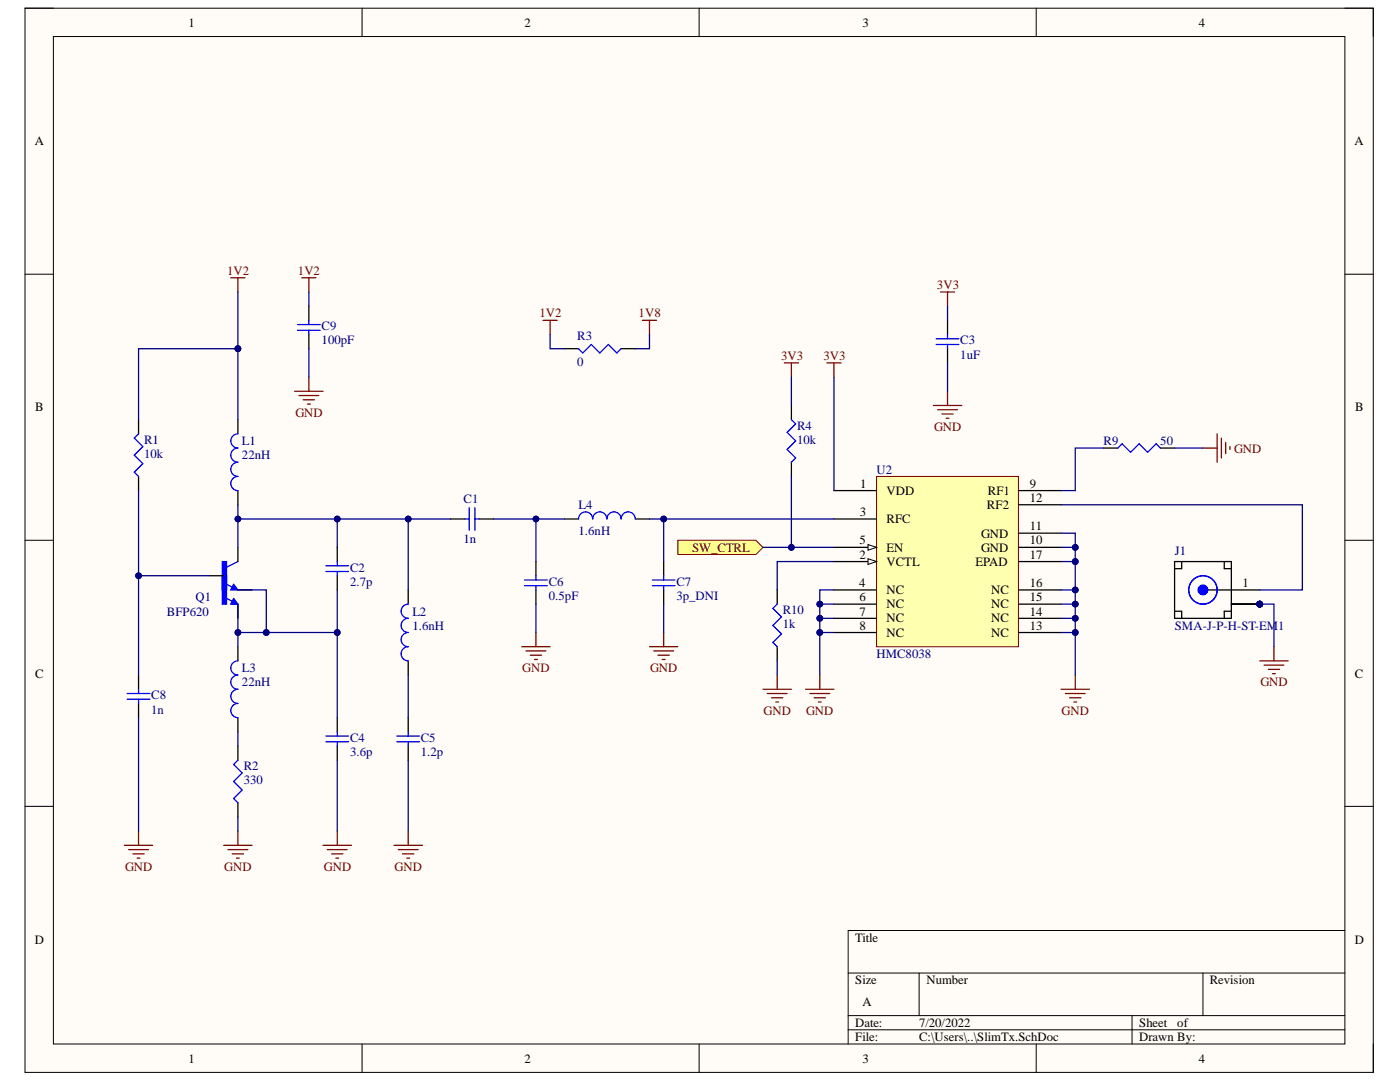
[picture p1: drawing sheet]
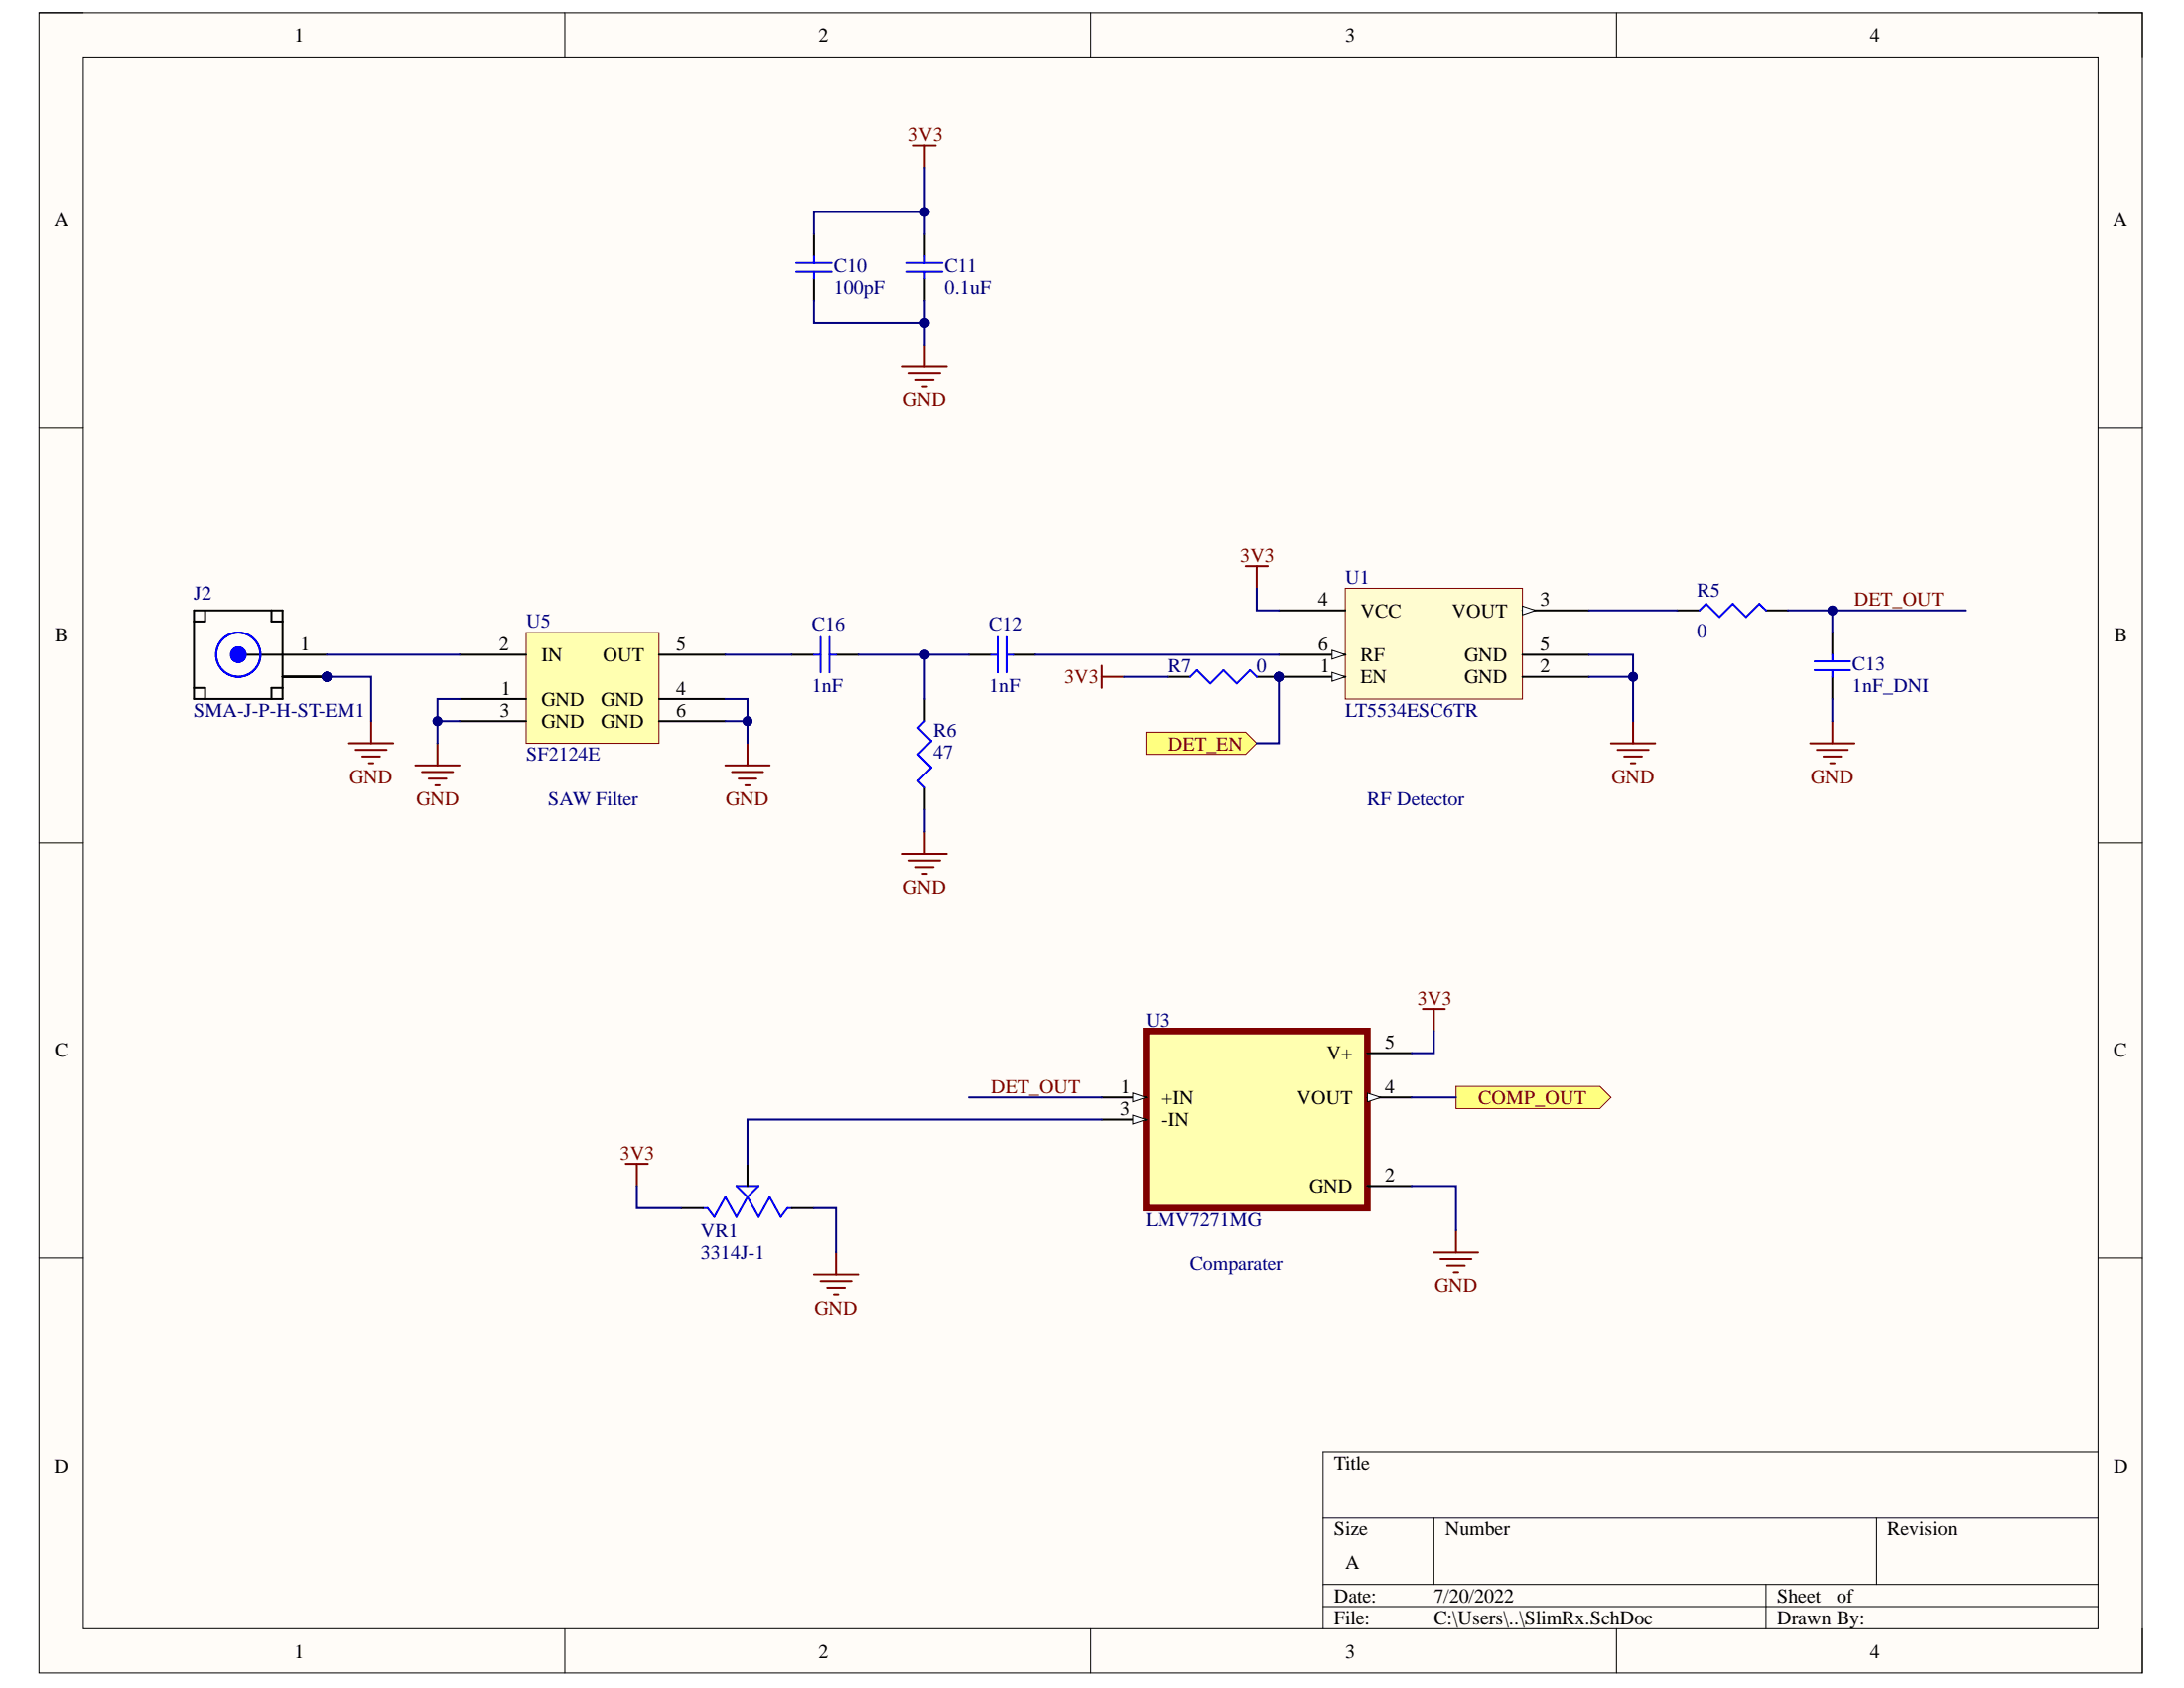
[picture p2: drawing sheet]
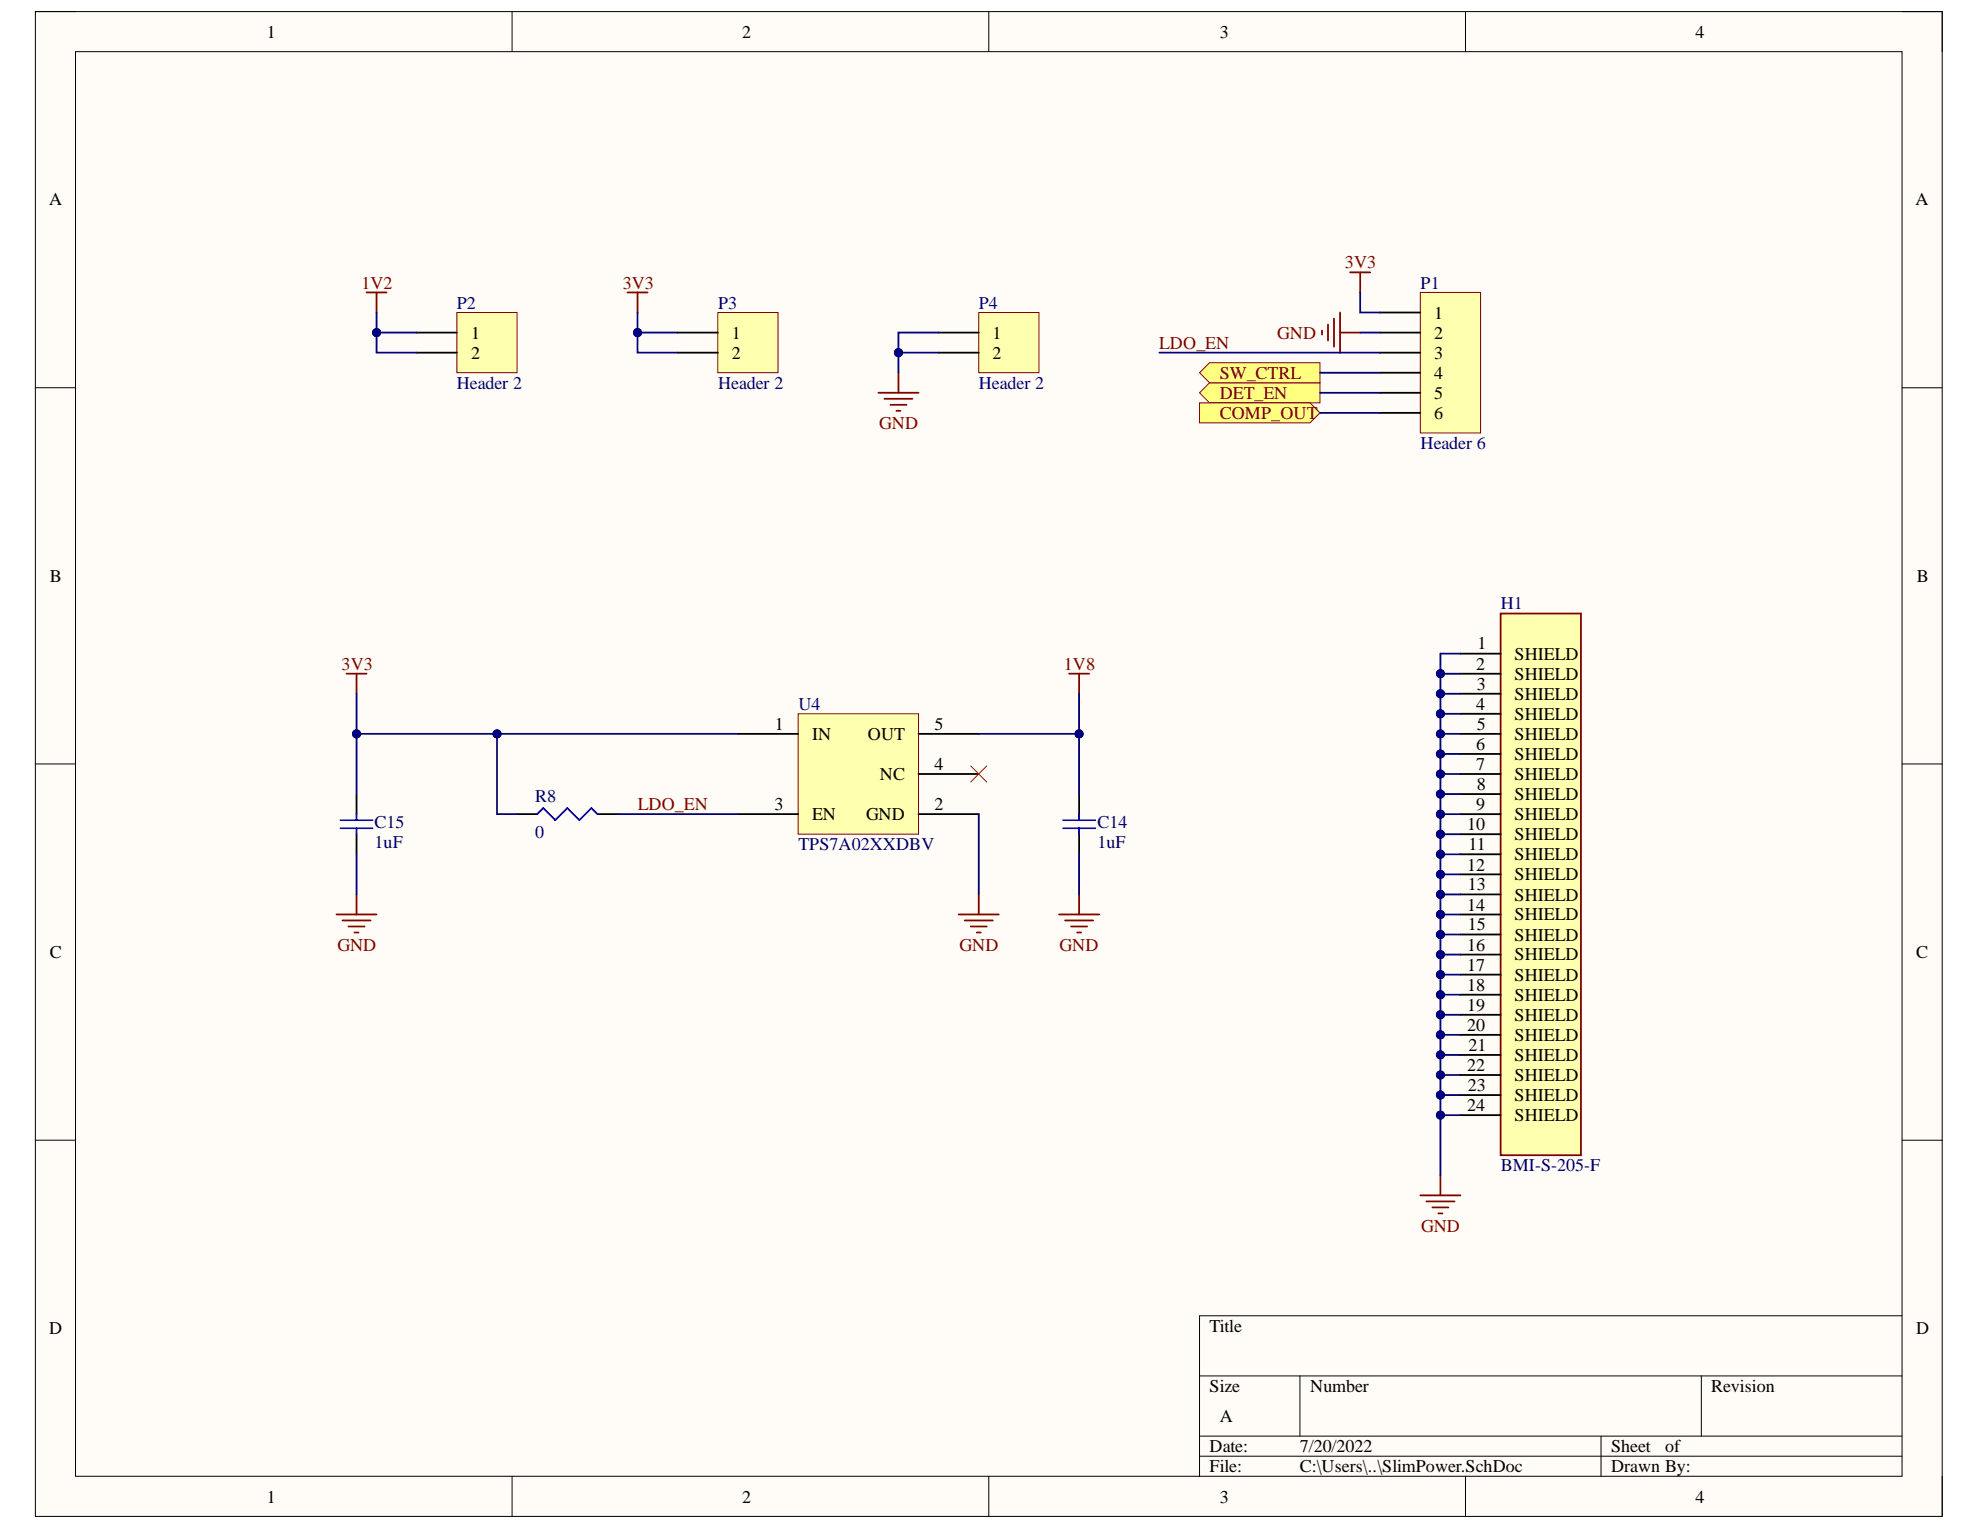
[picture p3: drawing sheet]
# Altium project SlimWiFi.PrjPcb
3 sheets, 44 parts. Net scope: flat (ports and power ports of the same name join across sheets).
Board file: slimWiFi_B.PcbDoc
Sheets:
  SlimTx.SchDoc
  SlimPower.SchDoc
  SlimRx.SchDoc

## Sheet SlimTx.SchDoc
size A; SheetNumber: 1; SheetTotal: 3

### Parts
C1  1n  [SMD-0603]
C2  2.7p  [SMD-0603]
C3  1uF  [SMD-0603]
C4  3.6p  [SMD-0603]
C5  1.2p  [SMD-0603]
C6  0.5pF  [SMD-0603]
C7  3p_DNI  [SMD-0603]
C8  1n  [SMD-0603]
C9  100pF  [SMD-0603]
J1  SMA-J-P-H-ST-EM1  [SMA-J-P-H-ST-EM1]
L1  22nH  [SMD-0603]
L2  1.6nH  [SMD-0603]
L3  22nH  [SMD-0603]
L4  1.6nH  [SMD-0603]
Q1  BFP620  [SOT343]
R1  10k  [SMD-0603]
R2  330  [SMD-0603]
R3  0  [SMD-0603]
R4  10k  [SMD-0603]
R9  50  [SMD-0603]
R10  1k  [SMD-0603]
U2  HMC8038  [PQFN127P600-8N LFCSP-17]

### Ports
SW_CTRL (in)

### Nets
1V2: C9.2 L1.2 R1.2 R3.2
1V8: R3.1
3V3: C3.2 R4.1 U2.1(VDD)
GND: C3.1 C4.1 C5.1 C6.1 C7.1 C8.1 C9.1 J1.2_1(GND) J1.2_2(GND) J1.3_1(GND) J1.3_2(GND) R2.1 R9.2 R10.1 U2.4(NC) U2.6(NC) U2.7(NC) U2.8(NC) U2.10(GND) U2.11(GND) U2.13(NC) U2.14(NC) U2.15(NC) U2.16(NC) U2.17(EPAD)
NetC1_1: C1.1 C6.2 L4.1
NetC1_2: C1.2 C2.2 L1.1 L2.2 Q1.3(C)
NetC2_1: C2.1 C4.2 L3.2 Q1.2(E1) Q1.4(E2)
NetC5_2: C5.2 L2.1
NetC7_2: C7.2 L4.2 U2.3(RFC)
NetC8_2: C8.2 Q1.1(B) R1.1
NetJ1_1: J1.1(SIGNAL) U2.12(RF2)
NetL3_1: L3.1 R2.2
NetP1_4: R4.2 U2.5(EN) ; port SW_CTRL
NetR9_1: R9.1 U2.9(RF1)
NetR10_2: R10.2 U2.2(VCTL)

## Sheet SlimPower.SchDoc
size A; SheetNumber: 3; SheetTotal: 3

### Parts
C14  1uF  [SMD-0603]
C15  1uF  [SMD-0603]
H1  BMI-S-205-F  [LAIRD_BMI-S-205-F]
P1  Header 6  [HDR1X6]
P2  Header 2  [HDR1X2]
P3  Header 2  [HDR1X2]
P4  Header 2  [HDR1X2]
R8  0  [SMD-0603]
U4  TPS7A02XXDBV  [SOT95P280X145-5N]

### Ports
COMP_OUT (in), DET_EN (out), SW_CTRL (out)

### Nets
1V2: P2.1 P2.2
1V8: C14.2 U4.5(OUT)
3V3: C15.2 P1.1 P3.1 P3.2 R8.1 U4.1(IN)
GND: C14.1 C15.1 H1.1(SHIELD) H1.2(SHIELD) H1.3(SHIELD) H1.4(SHIELD) H1.5(SHIELD) H1.6(SHIELD) H1.7(SHIELD) H1.8(SHIELD) H1.9(SHIELD) H1.10(SHIELD) H1.11(SHIELD) H1.12(SHIELD) H1.13(SHIELD) H1.14(SHIELD) H1.15(SHIELD) H1.16(SHIELD) H1.17(SHIELD) H1.18(SHIELD) H1.19(SHIELD) H1.20(SHIELD) H1.21(SHIELD) H1.22(SHIELD) H1.23(SHIELD) H1.24(SHIELD) P1.2 P4.1 P4.2 U4.2(GND)
LDO_EN: P1.3 R8.2 U4.3(EN)
NetP1_4: P1.4 ; port SW_CTRL
NetP1_5: P1.5 ; port DET_EN
NetP1_6: P1.6 ; port COMP_OUT

Not connected (* = marked no-connect by the designer): U4 4(NC)*

## Sheet SlimRx.SchDoc
size A; SheetNumber: 2; SheetTotal: 3

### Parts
C10  100pF  [SMD-0603]
C11  0.1uF  [SMD-0805]
C12  1nF  [SMD-0603]
C13  1nF_DNI  [SMD-0603]
C16  1nF  [SMD-0603]
J2  SMA-J-P-H-ST-EM1  [SMA-J-P-H-ST-EM1]
R5  0  [SMD-0603]
R6  47  [SMD-0603]
R7  0  [SMD-0603]
U1  LT5534ESC6TR  [SOT-6_SC]
U3  LMV7271MG  [SOT65P210X110-5N]
U5  SF2124E  [FIL_SF2124E]
VR1  3314J-1  [TRIM_3314J-1]

### Ports
COMP_OUT (out), DET_EN (in)

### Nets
3V3: C10.2 C11.2 R7.1 U1.4(VCC) U3.5(V+) VR1.1(CCW)
GND: C10.1 C11.1 C13.1 J2.2_1(GND) J2.2_2(GND) J2.3_1(GND) J2.3_2(GND) R6.1 U1.2(GND) U1.5(GND) U3.2(GND) U5.1(GND) U5.3(GND) U5.4(GND) U5.6(GND) VR1.3(CW)
DET_OUT: C13.2 R5.2 U3.1(+IN)
NetC12_1: C12.1 C16.2 R6.2
NetC12_2: C12.2 U1.6(RF)
NetC16_1: C16.1 U5.5(OUT)
NetJ2_1: J2.1(SIGNAL) U5.2(IN)
NetP1_5: R7.2 U1.1(EN) ; port DET_EN
NetP1_6: U3.4(VOUT) ; port COMP_OUT
NetR5_1: R5.1 U1.3(VOUT)
NetU3_3: U3.3(-IN) VR1.2(WIPER)

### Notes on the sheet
- (near U5) SAW Filter
- RF Detector
- (near U3) Comparater

## Nets that join several sheets
1V2: SlimTx (C9.2 L1.2 R1.2 R3.2), SlimPower (P2.1 P2.2)
1V8: SlimTx (R3.1), SlimPower (C14.2 U4.5)
3V3: SlimTx (C3.2 R4.1 U2.1), SlimPower (6 pins), SlimRx (6 pins)
GND: SlimTx (25 pins), SlimPower (30 pins), SlimRx (16 pins)
NetP1_4: SlimTx (R4.2 U2.5), SlimPower (P1.4)
NetP1_5: SlimPower (P1.5), SlimRx (R7.2 U1.1)
NetP1_6: SlimPower (P1.6), SlimRx (U3.4)
